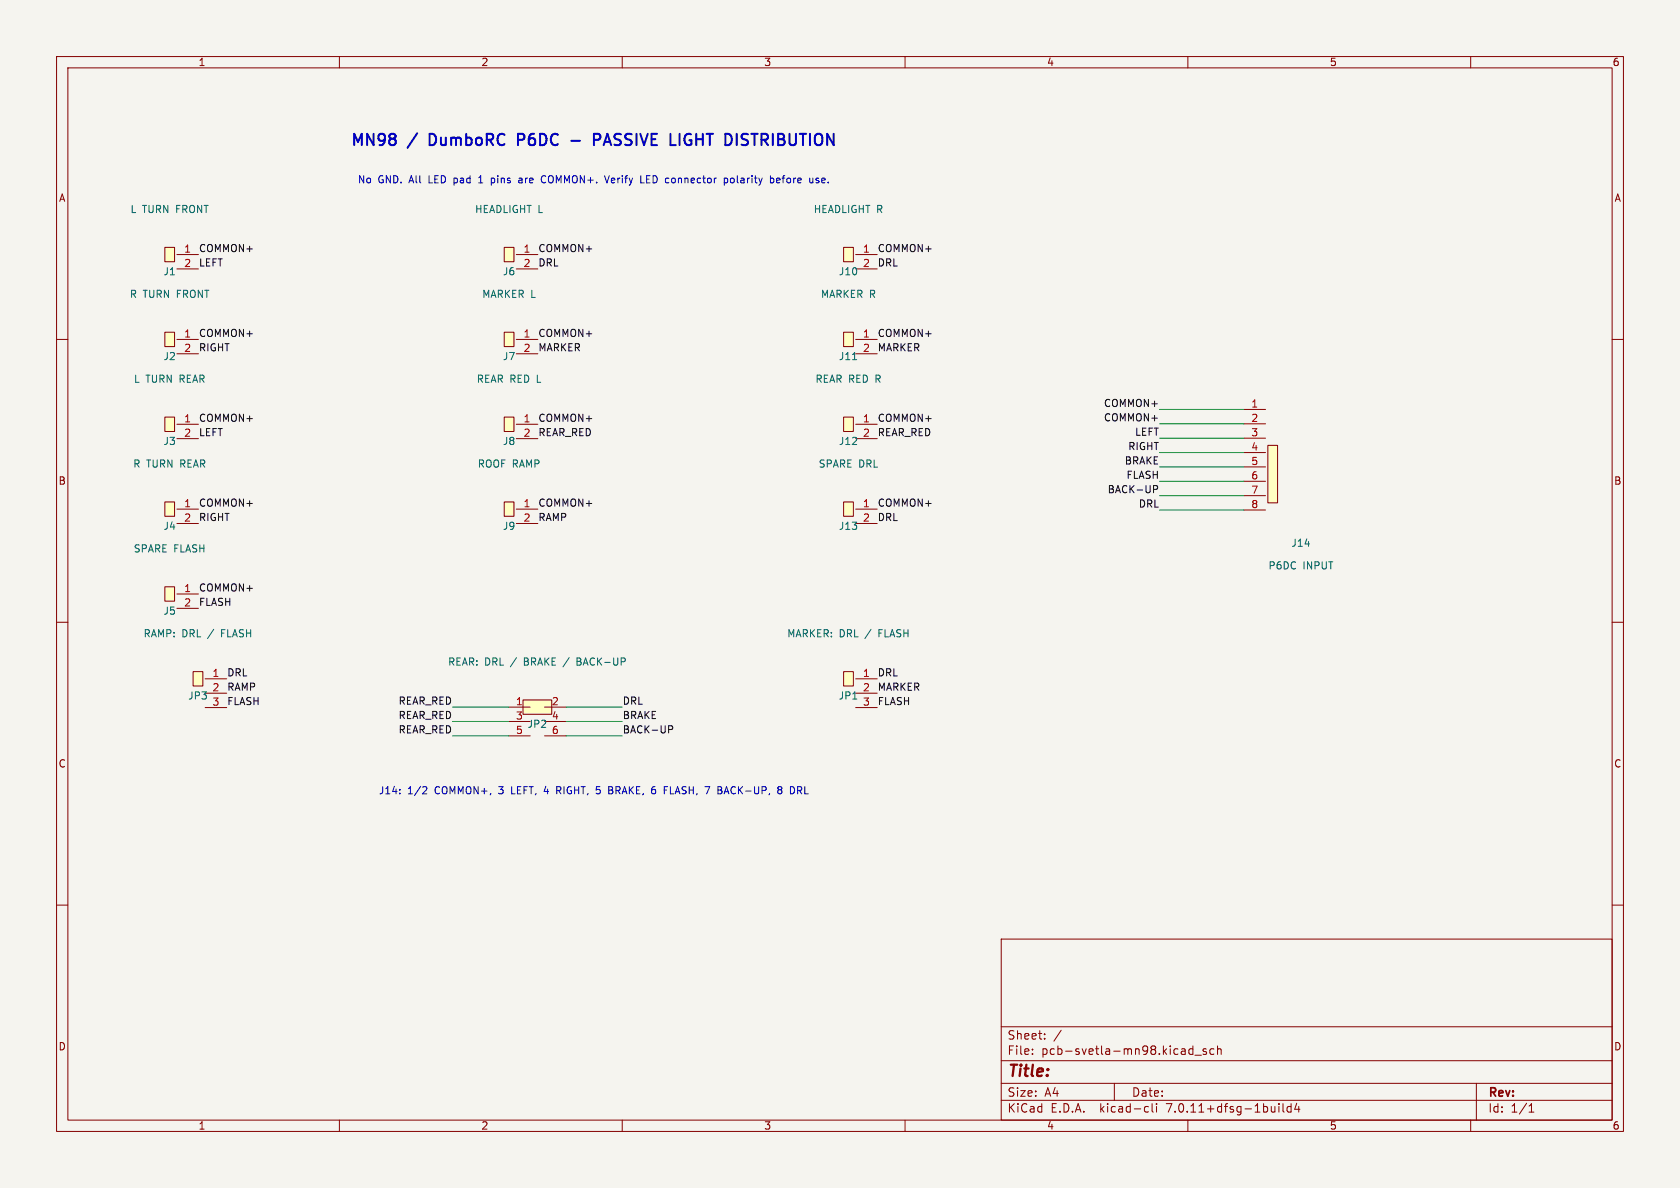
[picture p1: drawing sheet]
(kicad_sch (version 20230121) (generator eeschema)
 (paper "A4")
 (lib_symbols
  (symbol "MN98:Conn_01x02" (pin_names (offset 1.016) hide) (in_bom yes) (on_board yes)
  (property "Reference" "J" (at 0 2.54 0) (effects (font (size 1.27 1.27))))
  (property "Value" "Conn_01x02" (at 0 -5.08 0) (effects (font (size 1.27 1.27))))
  (property "Footprint" "" (at 0 0 0) (effects (font (size 1.27 1.27)) hide))
  (property "Datasheet" "~" (at 0 0 0) (effects (font (size 1.27 1.27)) hide))
   (symbol "Conn_01x02_1_1"
    (rectangle (start -0.86 1.27) (end 0.86 -1.27) (stroke (width 0.1524) (type default)) (fill (type background)))
    (pin passive line (at 5.08 0 180) (length 3.81) (name "Pin_1" (effects (font (size 1.27 1.27)))) (number "1" (effects (font (size 1.27 1.27)))))
    (pin passive line (at 5.08 -2.54 180) (length 3.81) (name "Pin_2" (effects (font (size 1.27 1.27)))) (number "2" (effects (font (size 1.27 1.27)))))))
  (symbol "MN98:Conn_01x03" (pin_names (offset 1.016) hide) (in_bom yes) (on_board yes)
  (property "Reference" "J" (at 0 2.54 0) (effects (font (size 1.27 1.27))))
  (property "Value" "Conn_01x03" (at 0 -5.08 0) (effects (font (size 1.27 1.27))))
  (property "Footprint" "" (at 0 0 0) (effects (font (size 1.27 1.27)) hide))
  (property "Datasheet" "~" (at 0 0 0) (effects (font (size 1.27 1.27)) hide))
   (symbol "Conn_01x03_1_1"
    (rectangle (start -0.86 1.27) (end 0.86 -1.27) (stroke (width 0.1524) (type default)) (fill (type background)))
    (pin passive line (at 5.08 0 180) (length 3.81) (name "Pin_1" (effects (font (size 1.27 1.27)))) (number "1" (effects (font (size 1.27 1.27)))))
    (pin passive line (at 5.08 -2.54 180) (length 3.81) (name "Pin_2" (effects (font (size 1.27 1.27)))) (number "2" (effects (font (size 1.27 1.27)))))
    (pin passive line (at 5.08 -5.08 180) (length 3.81) (name "Pin_3" (effects (font (size 1.27 1.27)))) (number "3" (effects (font (size 1.27 1.27)))))))
  (symbol "MN98:Conn_01x08" (pin_names (offset 1.016) hide) (in_bom yes) (on_board yes)
  (property "Reference" "J" (at 0 2.54 0) (effects (font (size 1.27 1.27))))
  (property "Value" "Conn_01x08" (at 0 -5.08 0) (effects (font (size 1.27 1.27))))
  (property "Footprint" "" (at 0 0 0) (effects (font (size 1.27 1.27)) hide))
  (property "Datasheet" "~" (at 0 0 0) (effects (font (size 1.27 1.27)) hide))
   (symbol "Conn_01x08_1_1"
    (rectangle (start -0.86 1.27) (end 0.86 -8.89) (stroke (width 0.1524) (type default)) (fill (type background)))
    (pin passive line (at -5.08 7.62 0) (length 3.81) (name "Pin_1" (effects (font (size 1.27 1.27)))) (number "1" (effects (font (size 1.27 1.27)))))
    (pin passive line (at -5.08 5.08 0) (length 3.81) (name "Pin_2" (effects (font (size 1.27 1.27)))) (number "2" (effects (font (size 1.27 1.27)))))
    (pin passive line (at -5.08 2.54 0) (length 3.81) (name "Pin_3" (effects (font (size 1.27 1.27)))) (number "3" (effects (font (size 1.27 1.27)))))
    (pin passive line (at -5.08 0.0 0) (length 3.81) (name "Pin_4" (effects (font (size 1.27 1.27)))) (number "4" (effects (font (size 1.27 1.27)))))
    (pin passive line (at -5.08 -2.539999999999999 0) (length 3.81) (name "Pin_5" (effects (font (size 1.27 1.27)))) (number "5" (effects (font (size 1.27 1.27)))))
    (pin passive line (at -5.08 -5.08 0) (length 3.81) (name "Pin_6" (effects (font (size 1.27 1.27)))) (number "6" (effects (font (size 1.27 1.27)))))
    (pin passive line (at -5.08 -7.620000000000001 0) (length 3.81) (name "Pin_7" (effects (font (size 1.27 1.27)))) (number "7" (effects (font (size 1.27 1.27)))))
    (pin passive line (at -5.08 -10.16 0) (length 3.81) (name "Pin_8" (effects (font (size 1.27 1.27)))) (number "8" (effects (font (size 1.27 1.27)))))))
  (symbol "MN98:Conn_02x03" (pin_names (offset 1.016) hide) (in_bom yes) (on_board yes)
  (property "Reference" "J" (at 0 2.54 0) (effects (font (size 1.27 1.27))))
  (property "Value" "Conn_02x03" (at 0 -5.08 0) (effects (font (size 1.27 1.27))))
  (property "Footprint" "" (at 0 0 0) (effects (font (size 1.27 1.27)) hide))
  (property "Datasheet" "~" (at 0 0 0) (effects (font (size 1.27 1.27)) hide))
   (symbol "Conn_02x03_1_1"
    (rectangle (start -2.54 1.27) (end 2.54 -1.27) (stroke (width 0.1524) (type default)) (fill (type background)))
    (pin passive line (at -5.08 0 0) (length 3.81) (name "Pin_1" (effects (font (size 1.27 1.27)))) (number "1" (effects (font (size 1.27 1.27)))))
    (pin passive line (at 5.08 0 180) (length 3.81) (name "Pin_2" (effects (font (size 1.27 1.27)))) (number "2" (effects (font (size 1.27 1.27)))))
    (pin passive line (at -5.08 -2.54 0) (length 3.81) (name "Pin_3" (effects (font (size 1.27 1.27)))) (number "3" (effects (font (size 1.27 1.27)))))
    (pin passive line (at 5.08 -2.54 180) (length 3.81) (name "Pin_4" (effects (font (size 1.27 1.27)))) (number "4" (effects (font (size 1.27 1.27)))))
    (pin passive line (at -5.08 -5.08 0) (length 3.81) (name "Pin_5" (effects (font (size 1.27 1.27)))) (number "5" (effects (font (size 1.27 1.27)))))
    (pin passive line (at 5.08 -5.08 180) (length 3.81) (name "Pin_6" (effects (font (size 1.27 1.27)))) (number "6" (effects (font (size 1.27 1.27))))))))
 (symbol (lib_id "MN98:Conn_01x02") (at 30 45 0) (unit 1) (in_bom yes) (on_board yes) (dnp no)
  (property "Reference" "J1" (at 30 48 0) (effects (font (size 1.27 1.27))))
  (property "Value" "L TURN FRONT" (at 30 37 0) (effects (font (size 1.27 1.27))))
  (property "Footprint" "Connector_JST:JST_PH_S2B-PH-K_1x02_P2.00mm_Horizontal" (at 30 45 0) (effects (font (size 1.27 1.27)) hide))
  (property "Datasheet" "~" (at 30 45 0) (effects (font (size 1.27 1.27)) hide)) (pin "1") (pin "2"))
 (symbol (lib_id "MN98:Conn_01x02") (at 30 60 0) (unit 1) (in_bom yes) (on_board yes) (dnp no)
  (property "Reference" "J2" (at 30 63 0) (effects (font (size 1.27 1.27))))
  (property "Value" "R TURN FRONT" (at 30 52 0) (effects (font (size 1.27 1.27))))
  (property "Footprint" "Connector_JST:JST_PH_S2B-PH-K_1x02_P2.00mm_Horizontal" (at 30 60 0) (effects (font (size 1.27 1.27)) hide))
  (property "Datasheet" "~" (at 30 60 0) (effects (font (size 1.27 1.27)) hide)) (pin "1") (pin "2"))
 (symbol (lib_id "MN98:Conn_01x02") (at 30 75 0) (unit 1) (in_bom yes) (on_board yes) (dnp no)
  (property "Reference" "J3" (at 30 78 0) (effects (font (size 1.27 1.27))))
  (property "Value" "L TURN REAR" (at 30 67 0) (effects (font (size 1.27 1.27))))
  (property "Footprint" "Connector_JST:JST_PH_S2B-PH-K_1x02_P2.00mm_Horizontal" (at 30 75 0) (effects (font (size 1.27 1.27)) hide))
  (property "Datasheet" "~" (at 30 75 0) (effects (font (size 1.27 1.27)) hide)) (pin "1") (pin "2"))
 (symbol (lib_id "MN98:Conn_01x02") (at 30 90 0) (unit 1) (in_bom yes) (on_board yes) (dnp no)
  (property "Reference" "J4" (at 30 93 0) (effects (font (size 1.27 1.27))))
  (property "Value" "R TURN REAR" (at 30 82 0) (effects (font (size 1.27 1.27))))
  (property "Footprint" "Connector_JST:JST_PH_S2B-PH-K_1x02_P2.00mm_Horizontal" (at 30 90 0) (effects (font (size 1.27 1.27)) hide))
  (property "Datasheet" "~" (at 30 90 0) (effects (font (size 1.27 1.27)) hide)) (pin "1") (pin "2"))
 (symbol (lib_id "MN98:Conn_01x02") (at 30 105 0) (unit 1) (in_bom yes) (on_board yes) (dnp no)
  (property "Reference" "J5" (at 30 108 0) (effects (font (size 1.27 1.27))))
  (property "Value" "SPARE FLASH" (at 30 97 0) (effects (font (size 1.27 1.27))))
  (property "Footprint" "Connector_JST:JST_PH_S2B-PH-K_1x02_P2.00mm_Horizontal" (at 30 105 0) (effects (font (size 1.27 1.27)) hide))
  (property "Datasheet" "~" (at 30 105 0) (effects (font (size 1.27 1.27)) hide)) (pin "1") (pin "2"))
 (symbol (lib_id "MN98:Conn_01x02") (at 90 45 0) (unit 1) (in_bom yes) (on_board yes) (dnp no)
  (property "Reference" "J6" (at 90 48 0) (effects (font (size 1.27 1.27))))
  (property "Value" "HEADLIGHT L" (at 90 37 0) (effects (font (size 1.27 1.27))))
  (property "Footprint" "Connector_JST:JST_PH_S2B-PH-K_1x02_P2.00mm_Horizontal" (at 90 45 0) (effects (font (size 1.27 1.27)) hide))
  (property "Datasheet" "~" (at 90 45 0) (effects (font (size 1.27 1.27)) hide)) (pin "1") (pin "2"))
 (symbol (lib_id "MN98:Conn_01x02") (at 90 60 0) (unit 1) (in_bom yes) (on_board yes) (dnp no)
  (property "Reference" "J7" (at 90 63 0) (effects (font (size 1.27 1.27))))
  (property "Value" "MARKER L" (at 90 52 0) (effects (font (size 1.27 1.27))))
  (property "Footprint" "Connector_JST:JST_PH_S2B-PH-K_1x02_P2.00mm_Horizontal" (at 90 60 0) (effects (font (size 1.27 1.27)) hide))
  (property "Datasheet" "~" (at 90 60 0) (effects (font (size 1.27 1.27)) hide)) (pin "1") (pin "2"))
 (symbol (lib_id "MN98:Conn_01x02") (at 90 75 0) (unit 1) (in_bom yes) (on_board yes) (dnp no)
  (property "Reference" "J8" (at 90 78 0) (effects (font (size 1.27 1.27))))
  (property "Value" "REAR RED L" (at 90 67 0) (effects (font (size 1.27 1.27))))
  (property "Footprint" "Connector_JST:JST_PH_S2B-PH-K_1x02_P2.00mm_Horizontal" (at 90 75 0) (effects (font (size 1.27 1.27)) hide))
  (property "Datasheet" "~" (at 90 75 0) (effects (font (size 1.27 1.27)) hide)) (pin "1") (pin "2"))
 (symbol (lib_id "MN98:Conn_01x02") (at 90 90 0) (unit 1) (in_bom yes) (on_board yes) (dnp no)
  (property "Reference" "J9" (at 90 93 0) (effects (font (size 1.27 1.27))))
  (property "Value" "ROOF RAMP" (at 90 82 0) (effects (font (size 1.27 1.27))))
  (property "Footprint" "Connector_JST:JST_PH_S2B-PH-K_1x02_P2.00mm_Horizontal" (at 90 90 0) (effects (font (size 1.27 1.27)) hide))
  (property "Datasheet" "~" (at 90 90 0) (effects (font (size 1.27 1.27)) hide)) (pin "1") (pin "2"))
 (symbol (lib_id "MN98:Conn_01x02") (at 150 45 0) (unit 1) (in_bom yes) (on_board yes) (dnp no)
  (property "Reference" "J10" (at 150 48 0) (effects (font (size 1.27 1.27))))
  (property "Value" "HEADLIGHT R" (at 150 37 0) (effects (font (size 1.27 1.27))))
  (property "Footprint" "Connector_JST:JST_PH_S2B-PH-K_1x02_P2.00mm_Horizontal" (at 150 45 0) (effects (font (size 1.27 1.27)) hide))
  (property "Datasheet" "~" (at 150 45 0) (effects (font (size 1.27 1.27)) hide)) (pin "1") (pin "2"))
 (symbol (lib_id "MN98:Conn_01x02") (at 150 60 0) (unit 1) (in_bom yes) (on_board yes) (dnp no)
  (property "Reference" "J11" (at 150 63 0) (effects (font (size 1.27 1.27))))
  (property "Value" "MARKER R" (at 150 52 0) (effects (font (size 1.27 1.27))))
  (property "Footprint" "Connector_JST:JST_PH_S2B-PH-K_1x02_P2.00mm_Horizontal" (at 150 60 0) (effects (font (size 1.27 1.27)) hide))
  (property "Datasheet" "~" (at 150 60 0) (effects (font (size 1.27 1.27)) hide)) (pin "1") (pin "2"))
 (symbol (lib_id "MN98:Conn_01x02") (at 150 75 0) (unit 1) (in_bom yes) (on_board yes) (dnp no)
  (property "Reference" "J12" (at 150 78 0) (effects (font (size 1.27 1.27))))
  (property "Value" "REAR RED R" (at 150 67 0) (effects (font (size 1.27 1.27))))
  (property "Footprint" "Connector_JST:JST_PH_S2B-PH-K_1x02_P2.00mm_Horizontal" (at 150 75 0) (effects (font (size 1.27 1.27)) hide))
  (property "Datasheet" "~" (at 150 75 0) (effects (font (size 1.27 1.27)) hide)) (pin "1") (pin "2"))
 (symbol (lib_id "MN98:Conn_01x02") (at 150 90 0) (unit 1) (in_bom yes) (on_board yes) (dnp no)
  (property "Reference" "J13" (at 150 93 0) (effects (font (size 1.27 1.27))))
  (property "Value" "SPARE DRL" (at 150 82 0) (effects (font (size 1.27 1.27))))
  (property "Footprint" "Connector_JST:JST_PH_S2B-PH-K_1x02_P2.00mm_Horizontal" (at 150 90 0) (effects (font (size 1.27 1.27)) hide))
  (property "Datasheet" "~" (at 150 90 0) (effects (font (size 1.27 1.27)) hide)) (pin "1") (pin "2"))
 (symbol (lib_id "MN98:Conn_01x08") (at 225 80 0) (unit 1) (in_bom yes) (on_board yes) (dnp no)
  (property "Reference" "J14" (at 230 96 0) (effects (font (size 1.27 1.27))))
  (property "Value" "P6DC INPUT" (at 230 100 0) (effects (font (size 1.27 1.27))))
  (property "Footprint" "Connector_JST:JST_PH_S8B-PH-K_1x08_P2.00mm_Horizontal" (at 225 80 0) (effects (font (size 1.27 1.27)) hide))
  (property "Datasheet" "~" (at 225 80 0) (effects (font (size 1.27 1.27)) hide)) (pin "1") (pin "2") (pin "3") (pin "4") (pin "5") (pin "6") (pin "7") (pin "8"))
 (symbol (lib_id "MN98:Conn_01x03") (at 150 120 0) (unit 1) (in_bom yes) (on_board yes) (dnp no)
  (property "Reference" "JP1" (at 150 123 0) (effects (font (size 1.27 1.27))))
  (property "Value" "MARKER: DRL / FLASH" (at 150 112 0) (effects (font (size 1.27 1.27))))
  (property "Footprint" "Connector_PinHeader_2.54mm:PinHeader_1x03_P2.54mm_Horizontal" (at 150 120 0) (effects (font (size 1.27 1.27)) hide))
  (property "Datasheet" "~" (at 150 120 0) (effects (font (size 1.27 1.27)) hide)) (pin "1") (pin "2") (pin "3"))
 (symbol (lib_id "MN98:Conn_02x03") (at 95 125 0) (unit 1) (in_bom yes) (on_board yes) (dnp no)
  (property "Reference" "JP2" (at 95 128 0) (effects (font (size 1.27 1.27))))
  (property "Value" "REAR: DRL / BRAKE / BACK-UP" (at 95 117 0) (effects (font (size 1.27 1.27))))
  (property "Footprint" "Connector_PinHeader_2.54mm:PinHeader_2x03_P2.54mm_Vertical" (at 95 125 0) (effects (font (size 1.27 1.27)) hide))
  (property "Datasheet" "~" (at 95 125 0) (effects (font (size 1.27 1.27)) hide)) (pin "1") (pin "2") (pin "3") (pin "4") (pin "5") (pin "6"))
 (symbol (lib_id "MN98:Conn_01x03") (at 35 120 0) (unit 1) (in_bom yes) (on_board yes) (dnp no)
  (property "Reference" "JP3" (at 35 123 0) (effects (font (size 1.27 1.27))))
  (property "Value" "RAMP: DRL / FLASH" (at 35 112 0) (effects (font (size 1.27 1.27))))
  (property "Footprint" "Connector_PinHeader_2.54mm:PinHeader_1x03_P2.54mm_Horizontal" (at 35 120 0) (effects (font (size 1.27 1.27)) hide))
  (property "Datasheet" "~" (at 35 120 0) (effects (font (size 1.27 1.27)) hide)) (pin "1") (pin "2") (pin "3"))
 (wire (pts (xy 219.92 72.38) (xy 205 72.38)) (stroke (width 0) (type solid)))
 (wire (pts (xy 219.92 74.92) (xy 205 74.92)) (stroke (width 0) (type solid)))
 (wire (pts (xy 219.92 77.46) (xy 205 77.46)) (stroke (width 0) (type solid)))
 (wire (pts (xy 219.92 80.0) (xy 205 80.0)) (stroke (width 0) (type solid)))
 (wire (pts (xy 219.92 82.53999999999999) (xy 205 82.53999999999999)) (stroke (width 0) (type solid)))
 (wire (pts (xy 219.92 85.08) (xy 205 85.08)) (stroke (width 0) (type solid)))
 (wire (pts (xy 219.92 87.61999999999999) (xy 205 87.61999999999999)) (stroke (width 0) (type solid)))
 (wire (pts (xy 219.92 90.16) (xy 205 90.16)) (stroke (width 0) (type solid)))
 (wire (pts (xy 89.92 125) (xy 80 125)) (stroke (width 0) (type solid)))
 (wire (pts (xy 100.08 125) (xy 110 125)) (stroke (width 0) (type solid)))
 (wire (pts (xy 89.92 127.54) (xy 80 127.54)) (stroke (width 0) (type solid)))
 (wire (pts (xy 100.08 127.54) (xy 110 127.54)) (stroke (width 0) (type solid)))
 (wire (pts (xy 89.92 130.08) (xy 80 130.08)) (stroke (width 0) (type solid)))
 (wire (pts (xy 100.08 130.08) (xy 110 130.08)) (stroke (width 0) (type solid)))
 (label "COMMON+" (at 35.08 45 0) (effects (font (size 1.27 1.27)) (justify left bottom)))
 (label "LEFT" (at 35.08 47.54 0) (effects (font (size 1.27 1.27)) (justify left bottom)))
 (label "COMMON+" (at 35.08 60 0) (effects (font (size 1.27 1.27)) (justify left bottom)))
 (label "RIGHT" (at 35.08 62.54 0) (effects (font (size 1.27 1.27)) (justify left bottom)))
 (label "COMMON+" (at 35.08 75 0) (effects (font (size 1.27 1.27)) (justify left bottom)))
 (label "LEFT" (at 35.08 77.54 0) (effects (font (size 1.27 1.27)) (justify left bottom)))
 (label "COMMON+" (at 35.08 90 0) (effects (font (size 1.27 1.27)) (justify left bottom)))
 (label "RIGHT" (at 35.08 92.54 0) (effects (font (size 1.27 1.27)) (justify left bottom)))
 (label "COMMON+" (at 35.08 105 0) (effects (font (size 1.27 1.27)) (justify left bottom)))
 (label "FLASH" (at 35.08 107.54 0) (effects (font (size 1.27 1.27)) (justify left bottom)))
 (label "COMMON+" (at 95.08 45 0) (effects (font (size 1.27 1.27)) (justify left bottom)))
 (label "DRL" (at 95.08 47.54 0) (effects (font (size 1.27 1.27)) (justify left bottom)))
 (label "COMMON+" (at 95.08 60 0) (effects (font (size 1.27 1.27)) (justify left bottom)))
 (label "MARKER" (at 95.08 62.54 0) (effects (font (size 1.27 1.27)) (justify left bottom)))
 (label "COMMON+" (at 95.08 75 0) (effects (font (size 1.27 1.27)) (justify left bottom)))
 (label "REAR_RED" (at 95.08 77.54 0) (effects (font (size 1.27 1.27)) (justify left bottom)))
 (label "COMMON+" (at 95.08 90 0) (effects (font (size 1.27 1.27)) (justify left bottom)))
 (label "RAMP" (at 95.08 92.54 0) (effects (font (size 1.27 1.27)) (justify left bottom)))
 (label "COMMON+" (at 155.08 45 0) (effects (font (size 1.27 1.27)) (justify left bottom)))
 (label "DRL" (at 155.08 47.54 0) (effects (font (size 1.27 1.27)) (justify left bottom)))
 (label "COMMON+" (at 155.08 60 0) (effects (font (size 1.27 1.27)) (justify left bottom)))
 (label "MARKER" (at 155.08 62.54 0) (effects (font (size 1.27 1.27)) (justify left bottom)))
 (label "COMMON+" (at 155.08 75 0) (effects (font (size 1.27 1.27)) (justify left bottom)))
 (label "REAR_RED" (at 155.08 77.54 0) (effects (font (size 1.27 1.27)) (justify left bottom)))
 (label "COMMON+" (at 155.08 90 0) (effects (font (size 1.27 1.27)) (justify left bottom)))
 (label "DRL" (at 155.08 92.54 0) (effects (font (size 1.27 1.27)) (justify left bottom)))
 (label "COMMON+" (at 205 72.38 180) (effects (font (size 1.27 1.27)) (justify right bottom)))
 (label "COMMON+" (at 205 74.92 180) (effects (font (size 1.27 1.27)) (justify right bottom)))
 (label "LEFT" (at 205 77.46 180) (effects (font (size 1.27 1.27)) (justify right bottom)))
 (label "RIGHT" (at 205 80.0 180) (effects (font (size 1.27 1.27)) (justify right bottom)))
 (label "BRAKE" (at 205 82.53999999999999 180) (effects (font (size 1.27 1.27)) (justify right bottom)))
 (label "FLASH" (at 205 85.08 180) (effects (font (size 1.27 1.27)) (justify right bottom)))
 (label "BACK-UP" (at 205 87.61999999999999 180) (effects (font (size 1.27 1.27)) (justify right bottom)))
 (label "DRL" (at 205 90.16 180) (effects (font (size 1.27 1.27)) (justify right bottom)))
 (label "DRL" (at 155.08 120.0 0) (effects (font (size 1.27 1.27)) (justify left bottom)))
 (label "MARKER" (at 155.08 122.54 0) (effects (font (size 1.27 1.27)) (justify left bottom)))
 (label "FLASH" (at 155.08 125.08 0) (effects (font (size 1.27 1.27)) (justify left bottom)))
 (label "REAR_RED" (at 80 125 180) (effects (font (size 1.27 1.27)) (justify right bottom)))
 (label "DRL" (at 110 125 0) (effects (font (size 1.27 1.27)) (justify left bottom)))
 (label "REAR_RED" (at 80 127.54 180) (effects (font (size 1.27 1.27)) (justify right bottom)))
 (label "BRAKE" (at 110 127.54 0) (effects (font (size 1.27 1.27)) (justify left bottom)))
 (label "REAR_RED" (at 80 130.08 180) (effects (font (size 1.27 1.27)) (justify right bottom)))
 (label "BACK-UP" (at 110 130.08 0) (effects (font (size 1.27 1.27)) (justify left bottom)))
 (label "DRL" (at 40.08 120.0 0) (effects (font (size 1.27 1.27)) (justify left bottom)))
 (label "RAMP" (at 40.08 122.54 0) (effects (font (size 1.27 1.27)) (justify left bottom)))
 (label "FLASH" (at 40.08 125.08 0) (effects (font (size 1.27 1.27)) (justify left bottom)))
 (text "MN98 / DumboRC P6DC - PASSIVE LIGHT DISTRIBUTION" (at 105 25 0) (effects (font (size 2 2) (thickness 0.35))))
 (text "No GND. All LED pad 1 pins are COMMON+. Verify LED connector polarity before use." (at 105 32 0) (effects (font (size 1.27 1.27))))
 (text "J14: 1/2 COMMON+, 3 LEFT, 4 RIGHT, 5 BRAKE, 6 FLASH, 7 BACK-UP, 8 DRL" (at 105 140 0) (effects (font (size 1.27 1.27))))
 (sheet_instances (path "" (page "1"))))
